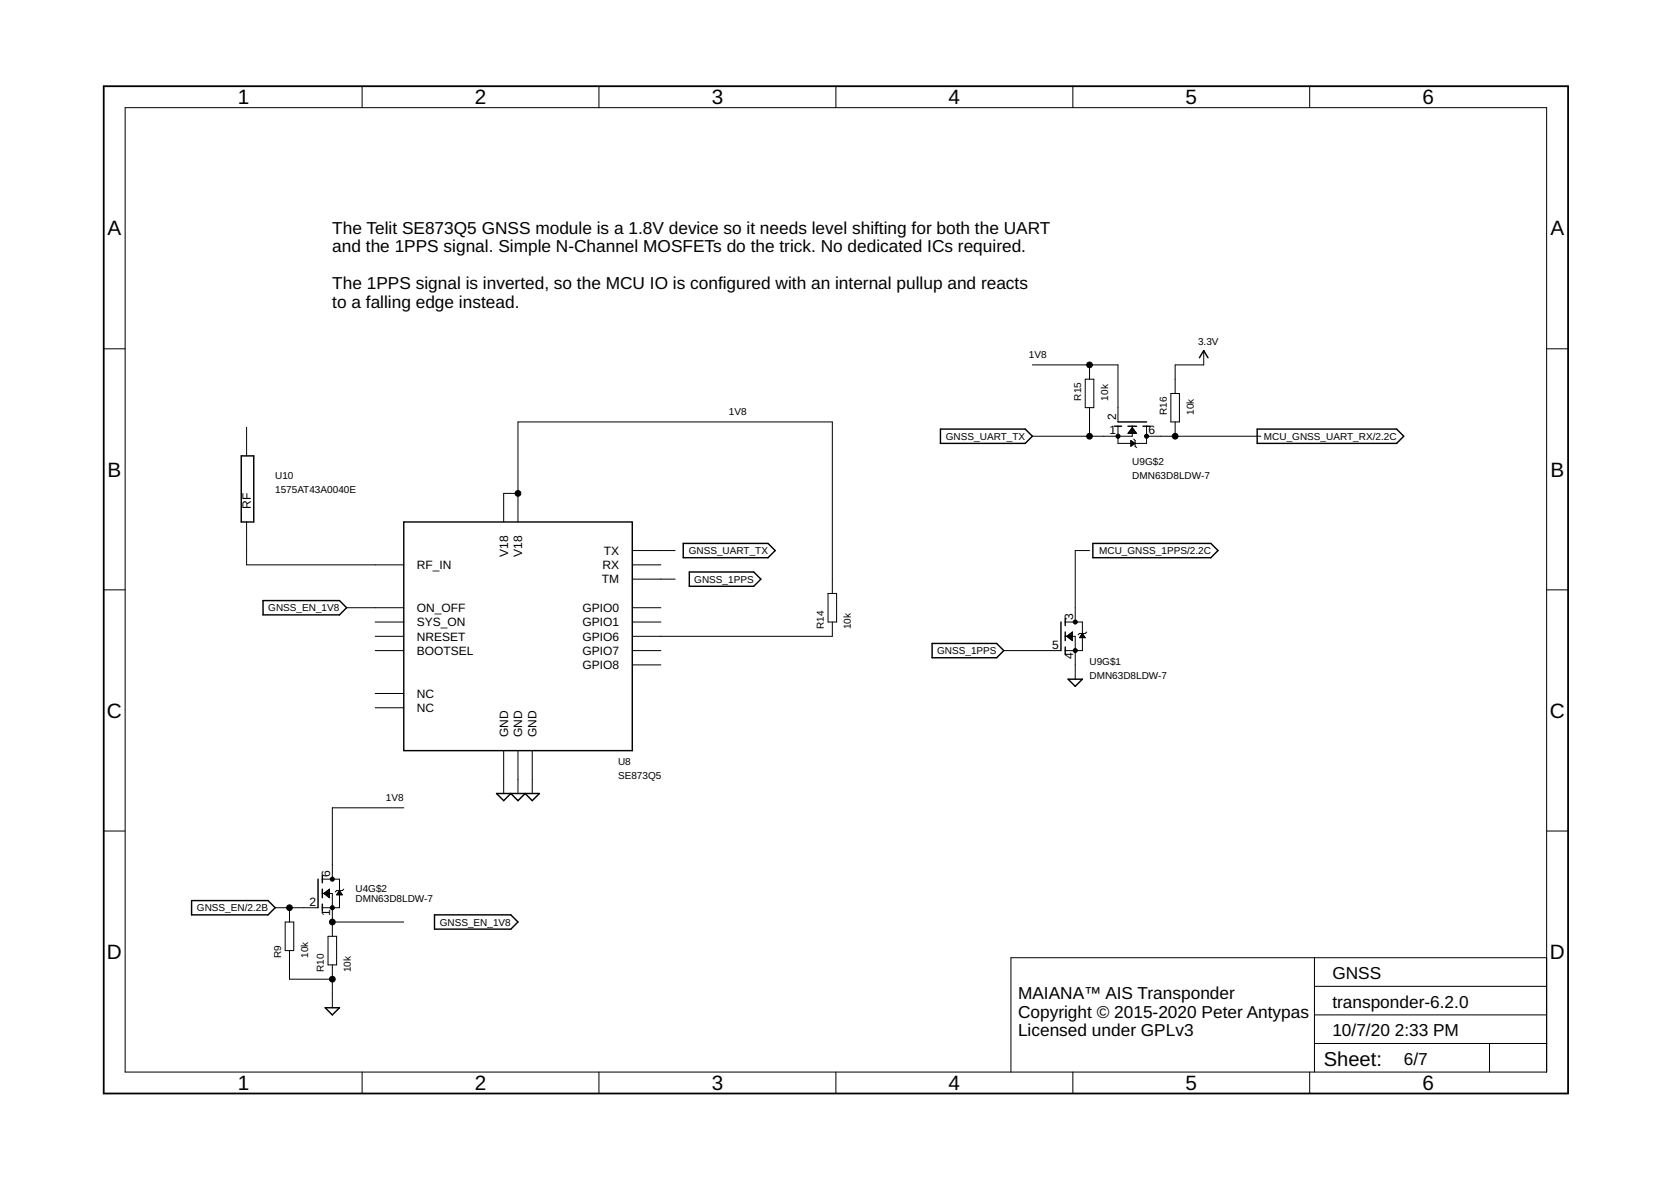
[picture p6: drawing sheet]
<svg xmlns="http://www.w3.org/2000/svg" width="297mm" height="210mm" viewBox="0 0 297 210" stroke-linecap="round" stroke-linejoin="round" font-family="sans-serif">
<g fill="none" stroke="#000" stroke-width=".25">
<path d="M167.2 76.3h15l1.3 1.2-1.3 1.3h-15zM198.1 75.8h1.3M198.7 75h5.1M200.5 75.8h1.5M203.2 75.8h1.2M213.2 63.6l.8-1.3 .7 1.3M223.5 76.3h24.8l1.2 1.2-1.2 1.3h-24.8zM42.9 81h2.2v11.8h-2.2zM71.8 92.8h40.6v40.6h-40.6zM121.5 96.6h15l1.3 1.3-1.3 1.2h-15zM194.3 96.6h20.9l1.3 1.3-1.3 1.2h-20.9zM46.8 106.7h13.5l1.3 1.3-1.3 1.3h-13.5z"/>
<path d="M122.5 101.7h11.5l1.3 1.2-1.3 1.3h-11.5zM165.7 114.4h11.5l1.2 1.2-1.2 1.3h-11.5zM188.6 110.6v5M189.4 109.9v1.3M189.4 112.3v1.6M189.4 115v1.3M189.9 120.7h2.5l-1.3 1.3zM56.5 156.3v5M57.3 155.6v1.3M57.3 158v1.6M88.3 141h7.6l-1.3 1.3-1.3-1.3-1.2 1.3-1.3-1.3-1.3 1.3zM34.1 160.1h13.5l1.3 1.2-1.3 1.3h-13.5z"/>
<path d="M57.3 160.7v1.3M57.8 179.1h2.5l-1.2 1.3zM77.2 162.6h13.6l1.3 1.3-1.3 1.2h-13.6z"/>
</g>
<g fill="none" stroke="#000" stroke-width=".18">
<path d="M22.2 19.1h252.7v171.4h-252.7zM64.4 15.3v3.8M106.5 15.3v3.8M148.6 15.3v3.8M190.7 15.3v3.8M232.8 15.3v3.8M18.4 62h3.8M43.8 75.9v5.1M183.5 64.9h15.2v10.1M192.9 67.4h1.5v5.1h-1.5zM193.7 64.9v2.5M193.7 72.5v5"/>
<path d="M198.7 75.8v3h5.1v-3M200.6 76.9h1.3M200.7 76.8h1.1M200.8 76.6h.9M200.9 76.5h.8M201 76.4h.6M201 78.3l.8 .5-.8 .5zM201 79.3h.1M201 79.2h.3M201 79h.4M201 78.9h.6M201 78.7h.6"/>
<path d="M201 78.6h.4M201 78.4h.2M201 78.3h.1M201.1 76.3h.4M201.2 76.2h.2M201.3 75.8v1.7h-17.8M201.3 76l.7 1h-1.5zM201.3 76h.1M201.5 78l.3 .3v1l.2 .3M203.8 77.5h20.3M208.1 69.9h1.6v5.1h-1.6zM208.9 75v2.5"/>
<path d="M214 62.3v2.6h-5.1v5M274.9 62h3.8M43.8 92.8v7.6h28M92.1 92.8v-17.8h55.9v30.5M92.1 87.7h-2.6v5.1M112.4 97.9h7.6M193.7 97.9h-2.6v12.7M18.4 104.8h3.8M61.6 108h10.2M66.7 110.6h5.1M66.7 113.1h5.1M66.7 115.6h5.1"/>
<path d="M112.4 100.4h5.1M112.4 118.2h5.1M112.4 108h5.1M112.4 110.6h5.1M112.4 115.6h5.1M112.4 102.9h7.6M147.2 105.5h1.5v5.1h-1.5zM148 110.6v2.5h-35.6M178.4 115.6h10.2M189.4 110.6h3v5h-3M189.4 113.1h1.7v7.6M189.6 113.1l1-.8v1.6z"/>
<path d="M189.7 113.1h.9M189.7 113.2h.9M189.8 112.9h.8M189.9 113.3h.7M190 112.8h.6M190 113.4h.6M190.1 112.7h.5M190.2 113.5h.4M190.3 112.6h.3M190.4 113.7h.2M190.5 112.5h.1M190.5 113.8h.1"/>
<path d="M190.6 112.3h.1M191.9 113.3h1M192 113.2h.8M192.1 113.1h.6M192.2 112.9h.4M192.2 112.8h.4M192.3 112.7h.2M192.4 112.6l.5 .7h-1zM193.2 112.3l-.3 .3h-1l-.3 .2M274.9 104.8h3.8M66.7 123.3h5.1M66.7 125.8h5.1"/>
<path d="M89.5 133.4v7.6M92.1 133.4v7.6M94.6 133.4v7.6M18.4 147.7h3.8M57.3 158.8h1.8v7.6M57.3 156.3h3v5h-3M57.6 158.8l1-.8v1.6zM57.7 158.9h.9M57.7 158.6h.9M57.8 159h.8M57.9 158.5h.7M58 159.1h.6"/>
<path d="M58.1 158.4h.5M58.1 159.3h.5M58.2 158.3h.4M58.3 159.4h.3M58.4 158.2h.2M58.5 159.5h.1M58.5 158.1h.1M59.9 159h.9M59.9 158.9h.8M60 158.8h.7M60.1 158.6h.5M60.2 158.5h.3"/>
<path d="M60.3 158.4h.1M60.3 158.3l.6 .7h-1.1zM61.1 158l-.2 .3h-1.1l-.2 .2M71.8 143.6h-12.7v12.7M274.9 147.7h3.8M48.9 161.3h7.6M50.7 163.9h1.5v5.1h-1.5zM51.5 161.3v2.6M51.5 169v5h7.6M58.3 166.4h1.5v5.1h-1.5zM59.1 171.5v7.6M59.1 163.9h12.7"/>
<path d="M233.7 170.2v20.3M233.7 175.3h41.2M274.9 170.2h-95.2v20.3M64.4 190.5v3.9M106.5 190.5v3.9M148.6 190.5v3.9M190.7 190.5v3.9M232.8 190.5v3.9M233.7 185.5h41.2M233.7 180.4h41.2M264.8 185.5v5"/>
</g>
<path d="M18.4 15.3h260.3v179.1h-260.3z" fill="none" stroke="#000" stroke-width=".32"/>
<g fill="#000" stroke="#000" stroke-width=".18">
<circle cx="193.7" cy="64.9" r=".51"/>
<circle cx="193.7" cy="77.5" r=".51"/>
<circle cx="198.7" cy="77.5" r=".36"/>
<circle cx="203.8" cy="77.5" r=".36"/>
<circle cx="208.9" cy="77.5" r=".51"/>
<circle cx="92.1" cy="87.7" r=".51"/>
<circle cx="191.1" cy="115.6" r=".36"/>
<circle cx="191.1" cy="110.6" r=".36"/>
<circle cx="59.1" cy="156.3" r=".36"/>
<circle cx="51.5" cy="161.3" r=".51"/>
<circle cx="59.1" cy="174" r=".51"/>
<circle cx="59.1" cy="163.9" r=".51"/>
<circle cx="59.1" cy="161.3" r=".36"/>
</g>
<g font-size="3.7">
<text x="42.3" y="18.5">1</text>
<text x="84.4" y="18.5">2</text>
<text x="126.5" y="18.5">3</text>
<text x="168.6" y="18.5">4</text>
<text x="210.7" y="18.5">5</text>
<text x="252.9" y="18.5">6</text>
<text x="19.1" y="41.9">A</text>
<text x="275.6" y="41.9">A</text>
<text x="19.1" y="84.7">B</text>
<text x="275.6" y="84.7">B</text>
<text x="19" y="127.6">C</text>
<text x="275.5" y="127.6">C</text>
<text x="19" y="170.4">D</text>
<text x="275.5" y="170.4">D</text>
<text x="42.3" y="193.7">1</text>
<text x="84.4" y="193.7">2</text>
<text x="126.5" y="193.7">3</text>
<text x="168.6" y="193.7">4</text>
<text x="210.7" y="193.7">5</text>
<text x="252.9" y="193.7">6</text>
</g>
<text font-size="3.6" x="235.3" y="189.4">Sheet:</text>
<g font-size="3.1">
<text x="59.1" y="41.6">The Telit SE873Q5 GNSS module is a 1.8V device so it needs level shifting for both the UART</text>
<text x="59.1" y="44.8">and the 1PPS signal. Simple N-Channel MOSFETs do the trick. No dedicated ICs required.</text>
<text x="59.1" y="51.4">The 1PPS signal is inverted, so the MCU IO is configured with an internal pullup and reacts</text>
<text x="59.1" y="54.7">to a falling edge instead.</text>
<text x="181" y="177.6">MAIANA™ AIS Transponder</text>
<text x="236.8" y="174">GNSS</text>
<text x="236.8" y="179.1">transponder-6.2.0</text>
<text x="181" y="180.9">Copyright © 2015-2020 Peter Antypas</text>
<text x="181" y="184.2">Licensed under GPLv3</text>
<text x="236.8" y="184.2">10/7/20</text>
<text x="247.9" y="184.2">2:33 PM</text>
<text x="249.5" y="189.3">6/7</text>
</g>
<g font-size="2.1">
<text x="197.2" y="77.2">1</text>
<text x="198.4" y="74.6" transform="rotate(-90 198.4 74.6)">2</text>
<text x="204.2" y="77.2">6</text>
<text x="44.6" y="90.4" transform="rotate(-90 44.6 90.4)">RF</text>
<text x="74.1" y="101.2">RF_IN</text>
<text x="90.3" y="98.9" transform="rotate(-90 90.3 98.9)">V18</text>
<text x="92.8" y="98.9" transform="rotate(-90 92.8 98.9)">V18</text>
<text x="107.1" y="101.2">RX</text>
<text x="107.3" y="98.6">TX</text>
<text x="107" y="103.7">TM</text>
<text x="74.1" y="108.8">ON_OFF</text>
<text x="74.1" y="111.3">SYS_ON</text>
<text x="74.1" y="113.9">NRESET</text>
<text x="103.5" y="113.9">GPIO6</text>
<text x="103.5" y="111.3">GPIO1</text>
<text x="103.5" y="108.8">GPIO0</text>
<text x="190.8" y="110.2" transform="rotate(-90 190.8 110.2)">3</text>
<text x="74.1" y="116.4">BOOTSEL</text>
<text x="103.5" y="118.9">GPIO8</text>
<text x="103.5" y="116.4">GPIO7</text>
<text x="187" y="115.3">5</text>
<text x="190.8" y="117.2" transform="rotate(-90 190.8 117.2)">4</text>
<text x="74.1" y="124">NC</text>
<text x="74.1" y="126.6">NC</text>
<text x="90.3" y="131.1" transform="rotate(-90 90.3 131.1)">GND</text>
<text x="92.8" y="131.1" transform="rotate(-90 92.8 131.1)">GND</text>
<text x="95.4" y="131.1" transform="rotate(-90 95.4 131.1)">GND</text>
<text x="58.7" y="155.9" transform="rotate(-90 58.7 155.9)">6</text>
<text x="55" y="161">2</text>
<text x="58.7" y="162.9" transform="rotate(-90 58.7 162.9)">1</text>
</g>
<g font-size="1.8">
<text x="182.9" y="63.6">1V8</text>
<text x="213" y="61.3">3.3V</text>
<text x="192.2" y="71.2" transform="rotate(-90 192.2 71.2)">R15</text>
<text x="197" y="71.2" transform="rotate(-90 197 71.2)">10k</text>
<text x="129.6" y="73.7">1V8</text>
<text x="207.4" y="73.7" transform="rotate(-90 207.4 73.7)">R16</text>
<text x="212.2" y="73.7" transform="rotate(-90 212.2 73.7)">10k</text>
<text x="168.1" y="78.2">GNSS_UART_TX</text>
<text x="201.3" y="82.6">U9G$2</text>
<text x="224.7" y="78.2">MCU_GNSS_UART_RX/2.2C</text>
<text x="48.9" y="87.7">1575AT43A0040E</text>
<text x="48.9" y="85.2">U10</text>
<text x="201.3" y="85.2">DMN63D8LDW-7</text>
<text x="122.4" y="98.5">GNSS_UART_TX</text>
<text x="195.4" y="98.5">MCU_GNSS_1PPS/2.2C</text>
<text x="123.4" y="103.6">GNSS_1PPS</text>
<text x="47.7" y="108.6">GNSS_EN_1V8</text>
<text x="146.5" y="111.8" transform="rotate(-90 146.5 111.8)">R14</text>
<text x="151.3" y="111.8" transform="rotate(-90 151.3 111.8)">10k</text>
<text x="166.6" y="116.3">GNSS_1PPS</text>
<text x="193.7" y="118.2">U9G$1</text>
<text x="193.7" y="120.7">DMN63D8LDW-7</text>
<text x="109.9" y="135.9">U8</text>
<text x="68.6" y="142.3">1V8</text>
<text x="109.9" y="138.5">SE873Q5</text>
<text x="35" y="162">GNSS_EN/2.2B</text>
<text x="63.2" y="160.4">DMN63D8LDW-7</text>
<text x="63.2" y="158.5">U4G$2</text>
<text x="78.2" y="164.5">GNSS_EN_1V8</text>
<text x="50" y="170.2" transform="rotate(-90 50 170.2)">R9</text>
<text x="54.8" y="170.2" transform="rotate(-90 54.8 170.2)">10k</text>
<text x="57.6" y="172.8" transform="rotate(-90 57.6 172.8)">R10</text>
<text x="62.4" y="172.8" transform="rotate(-90 62.4 172.8)">10k</text>
</g>
</svg>
